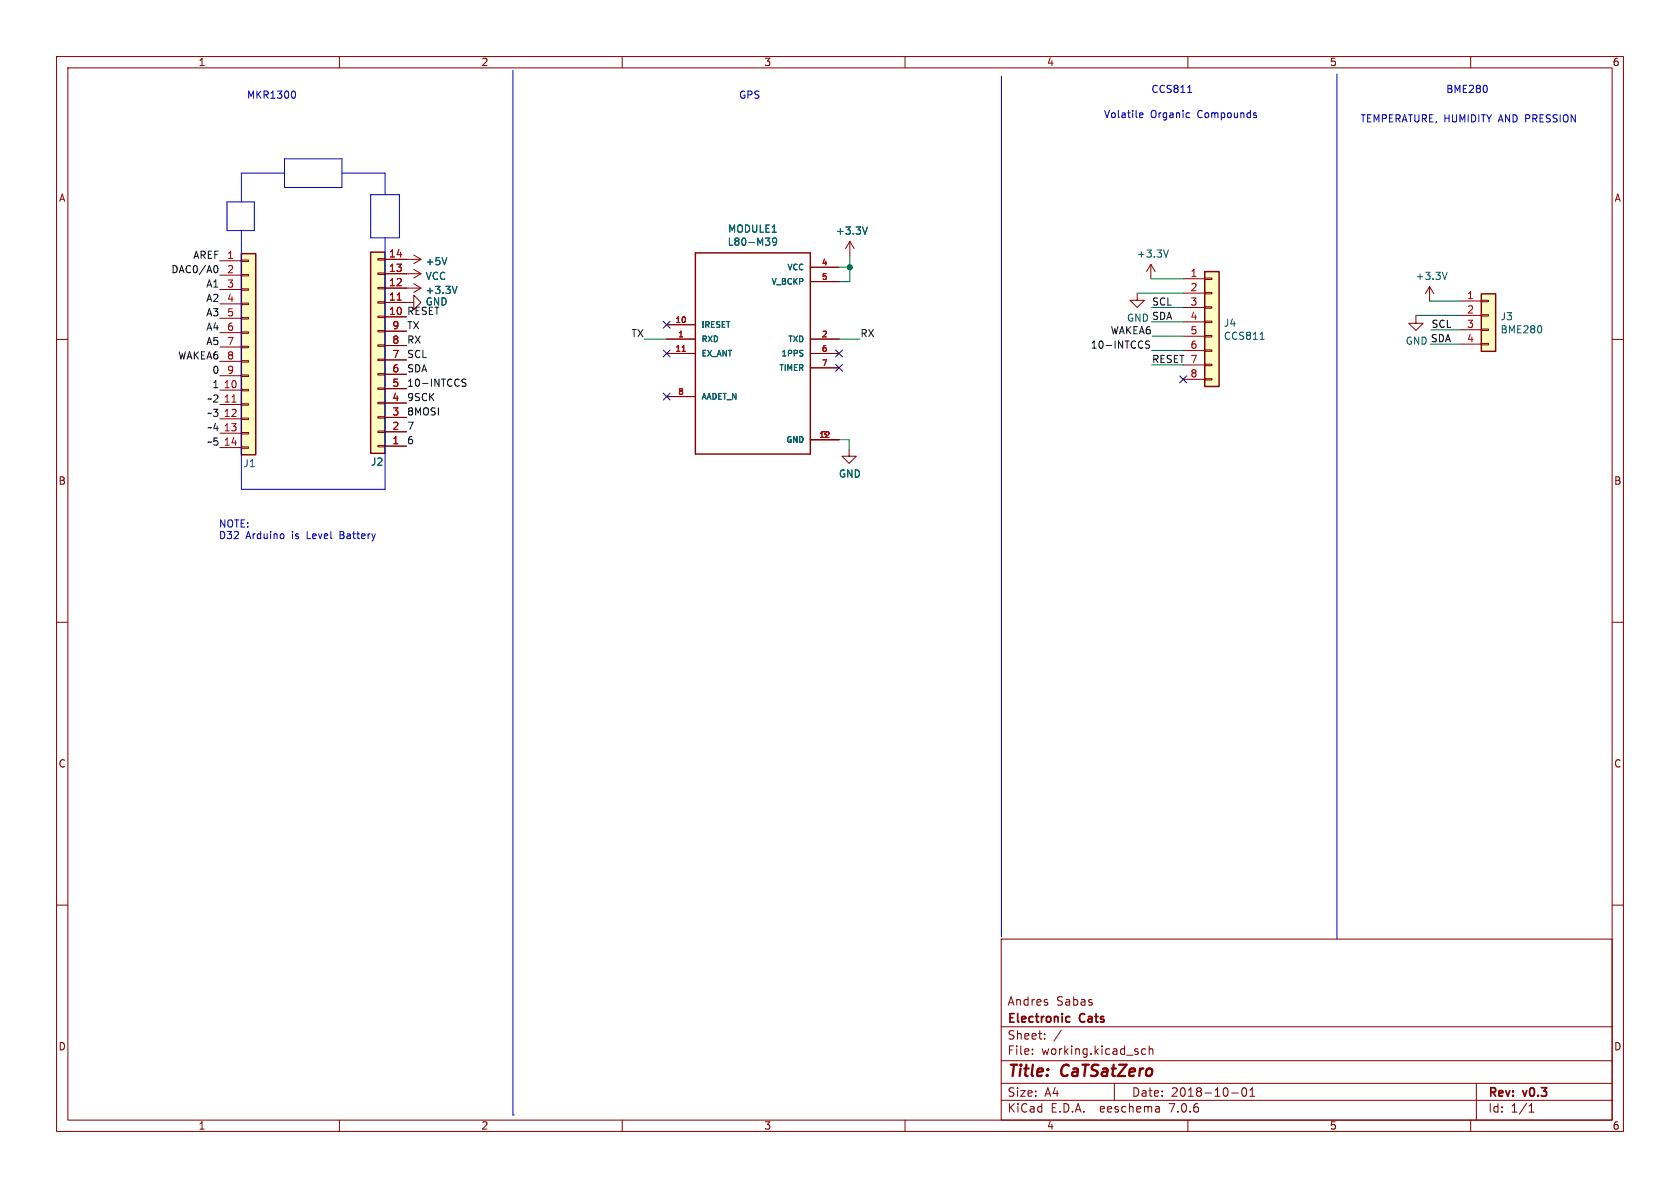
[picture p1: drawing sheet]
(kicad_sch (version 20230121) (generator eeschema)

 (paper "A4")

 (title_block
  (title "CaTSatZero")
  (date "2018-10-01")
  (rev "v0.3")
  (company "Electronic Cats")
  (comment 1 "Andres Sabas"))

 (lib_symbols
  (symbol "CaTSatShield-rescue:+3.3V-power" (power) (pin_names (offset 0)) (in_bom yes) (on_board yes)
   (property "Reference" "#PWR" (at 0 -3.81 0) (effects (font (size 1.27 1.27)) hide))
   (property "Value" "+3.3V-power" (at 0 3.556 0) (effects (font (size 1.27 1.27))))
   (property "Footprint" "" (at 0 0 0) (effects (font (size 1.27 1.27)) hide))
   (property "Datasheet" "" (at 0 0 0) (effects (font (size 1.27 1.27)) hide))
   (symbol "+3.3V-power_0_1"
    (polyline (pts (xy -0.762 1.27) (xy 0 2.54)) (stroke (width 0) (type solid)) (fill (type none)))
    (polyline (pts (xy 0 0) (xy 0 2.54)) (stroke (width 0) (type solid)) (fill (type none)))
    (polyline (pts (xy 0 2.54) (xy 0.762 1.27)) (stroke (width 0) (type solid)) (fill (type none))))
   (symbol "+3.3V-power_1_1"
    (pin power_in line (at 0 0 90) (length 0) hide (name "+3V3" (effects (font (size 1.27 1.27)))) (number "1" (effects (font (size 1.27 1.27)))))))
  (symbol "CaTSatShield-rescue:L80-M39-electroniccats" (pin_names (offset 1.016)) (in_bom yes) (on_board yes)
   (property "Reference" "MODULE" (at -10.16 20.32 0) (effects (font (size 1.27 1.27)) (justify left)))
   (property "Value" "electroniccats:L80-M39" (at -10.16 -22.86 0) (effects (font (size 1.27 1.27)) (justify left)))
   (property "Footprint" "QUECTEL_L80-M39" (at 0 0 0) (effects (font (size 1.27 1.27)) (justify left) hide))
   (property "Datasheet" "9.01 USD" (at 0 0 0) (effects (font (size 1.27 1.27)) (justify left) hide))
   (property "MP" "L80-M39" (at 0 0 0) (effects (font (size 1.27 1.27)) (justify left) hide))
   (property "Availability" "Warning" (at 0 0 0) (effects (font (size 1.27 1.27)) (justify left) hide))
   (property "Description" "GPS Receiver 1575.42MHz 3.3V 12-Pin" (at 0 0 0) (effects (font (size 1.27 1.27)) (justify left) hide))
   (property "Package" "None" (at 0 0 0) (effects (font (size 1.27 1.27)) (justify left) hide))
   (property "MF" "Quectel" (at 0 0 0) (effects (font (size 1.27 1.27)) (justify left) hide))
   (property "ki_locked" "" (at 0 0 0) (effects (font (size 1.27 1.27))))
   (symbol "L80-M39-electroniccats_0_0"
    (polyline (pts (xy -10.16 -17.78) (xy -10.16 17.78)) (stroke (width 0.254) (type solid)) (fill (type none)))
    (polyline (pts (xy -10.16 17.78) (xy 10.16 17.78)) (stroke (width 0.254) (type solid)) (fill (type none)))
    (polyline (pts (xy 10.16 -17.78) (xy -10.16 -17.78)) (stroke (width 0.254) (type solid)) (fill (type none)))
    (polyline (pts (xy 10.16 17.78) (xy 10.16 -17.78)) (stroke (width 0.254) (type solid)) (fill (type none)))
    (pin input line (at -15.24 2.54 0) (length 5.08) (name "RXD" (effects (font (size 1.016 1.016)))) (number "1" (effects (font (size 1.016 1.016)))))
    (pin input line (at -15.24 5.08 0) (length 5.08) (name "!RESET" (effects (font (size 1.016 1.016)))) (number "10" (effects (font (size 1.016 1.016)))))
    (pin input line (at -15.24 0 0) (length 5.08) (name "EX_ANT" (effects (font (size 1.016 1.016)))) (number "11" (effects (font (size 1.016 1.016)))))
    (pin passive line (at 15.24 -15.24 180) (length 5.08) (name "GND" (effects (font (size 1.016 1.016)))) (number "12" (effects (font (size 1.016 1.016)))))
    (pin output line (at 15.24 2.54 180) (length 5.08) (name "TXD" (effects (font (size 1.016 1.016)))) (number "2" (effects (font (size 1.016 1.016)))))
    (pin passive line (at 15.24 -15.24 180) (length 5.08) (name "GND" (effects (font (size 1.016 1.016)))) (number "3" (effects (font (size 1.016 1.016)))))
    (pin input line (at 15.24 15.24 180) (length 5.08) (name "VCC" (effects (font (size 1.016 1.016)))) (number "4" (effects (font (size 1.016 1.016)))))
    (pin input line (at 15.24 12.7 180) (length 5.08) (name "V_BCKP" (effects (font (size 1.016 1.016)))) (number "5" (effects (font (size 1.016 1.016)))))
    (pin output line (at 15.24 0 180) (length 5.08) (name "1PPS" (effects (font (size 1.016 1.016)))) (number "6" (effects (font (size 1.016 1.016)))))
    (pin output line (at 15.24 -2.54 180) (length 5.08) (name "TIMER" (effects (font (size 1.016 1.016)))) (number "7" (effects (font (size 1.016 1.016)))))
    (pin bidirectional line (at -15.24 -7.62 0) (length 5.08) (name "AADET_N" (effects (font (size 1.016 1.016)))) (number "8" (effects (font (size 1.016 1.016)))))))
  (symbol "Connector_Generic:Conn_01x04" (pin_names (offset 1.016) hide) (in_bom yes) (on_board yes)
   (property "Reference" "J" (at 0 5.08 0) (effects (font (size 1.27 1.27))))
   (property "Value" "Conn_01x04" (at 0 -7.62 0) (effects (font (size 1.27 1.27))))
   (property "Footprint" "" (at 0 0 0) (effects (font (size 1.27 1.27)) hide))
   (property "Datasheet" "~" (at 0 0 0) (effects (font (size 1.27 1.27)) hide))
   (symbol "Conn_01x04_1_1"
    (rectangle (start -1.27 -4.953) (end 0 -5.207) (stroke (width 0.1524) (type default)) (fill (type none)))
    (rectangle (start -1.27 -2.413) (end 0 -2.667) (stroke (width 0.1524) (type default)) (fill (type none)))
    (rectangle (start -1.27 0.127) (end 0 -0.127) (stroke (width 0.1524) (type default)) (fill (type none)))
    (rectangle (start -1.27 2.667) (end 0 2.413) (stroke (width 0.1524) (type default)) (fill (type none)))
    (rectangle (start -1.27 3.81) (end 1.27 -6.35) (stroke (width 0.254) (type default)) (fill (type background)))
    (pin passive line (at -5.08 2.54 0) (length 3.81) (name "Pin_1" (effects (font (size 1.27 1.27)))) (number "1" (effects (font (size 1.27 1.27)))))
    (pin passive line (at -5.08 0 0) (length 3.81) (name "Pin_2" (effects (font (size 1.27 1.27)))) (number "2" (effects (font (size 1.27 1.27)))))
    (pin passive line (at -5.08 -2.54 0) (length 3.81) (name "Pin_3" (effects (font (size 1.27 1.27)))) (number "3" (effects (font (size 1.27 1.27)))))
    (pin passive line (at -5.08 -5.08 0) (length 3.81) (name "Pin_4" (effects (font (size 1.27 1.27)))) (number "4" (effects (font (size 1.27 1.27)))))))
  (symbol "Connector_Generic:Conn_01x08" (pin_names (offset 1.016) hide) (in_bom yes) (on_board yes)
   (property "Reference" "J" (at 0 10.16 0) (effects (font (size 1.27 1.27))))
   (property "Value" "Conn_01x08" (at 0 -12.7 0) (effects (font (size 1.27 1.27))))
   (property "Footprint" "" (at 0 0 0) (effects (font (size 1.27 1.27)) hide))
   (property "Datasheet" "~" (at 0 0 0) (effects (font (size 1.27 1.27)) hide))
   (symbol "Conn_01x08_1_1"
    (rectangle (start -1.27 -10.033) (end 0 -10.287) (stroke (width 0.1524) (type default)) (fill (type none)))
    (rectangle (start -1.27 -7.493) (end 0 -7.747) (stroke (width 0.1524) (type default)) (fill (type none)))
    (rectangle (start -1.27 -4.953) (end 0 -5.207) (stroke (width 0.1524) (type default)) (fill (type none)))
    (rectangle (start -1.27 -2.413) (end 0 -2.667) (stroke (width 0.1524) (type default)) (fill (type none)))
    (rectangle (start -1.27 0.127) (end 0 -0.127) (stroke (width 0.1524) (type default)) (fill (type none)))
    (rectangle (start -1.27 2.667) (end 0 2.413) (stroke (width 0.1524) (type default)) (fill (type none)))
    (rectangle (start -1.27 5.207) (end 0 4.953) (stroke (width 0.1524) (type default)) (fill (type none)))
    (rectangle (start -1.27 7.747) (end 0 7.493) (stroke (width 0.1524) (type default)) (fill (type none)))
    (rectangle (start -1.27 8.89) (end 1.27 -11.43) (stroke (width 0.254) (type default)) (fill (type background)))
    (pin passive line (at -5.08 7.62 0) (length 3.81) (name "Pin_1" (effects (font (size 1.27 1.27)))) (number "1" (effects (font (size 1.27 1.27)))))
    (pin passive line (at -5.08 5.08 0) (length 3.81) (name "Pin_2" (effects (font (size 1.27 1.27)))) (number "2" (effects (font (size 1.27 1.27)))))
    (pin passive line (at -5.08 2.54 0) (length 3.81) (name "Pin_3" (effects (font (size 1.27 1.27)))) (number "3" (effects (font (size 1.27 1.27)))))
    (pin passive line (at -5.08 0 0) (length 3.81) (name "Pin_4" (effects (font (size 1.27 1.27)))) (number "4" (effects (font (size 1.27 1.27)))))
    (pin passive line (at -5.08 -2.54 0) (length 3.81) (name "Pin_5" (effects (font (size 1.27 1.27)))) (number "5" (effects (font (size 1.27 1.27)))))
    (pin passive line (at -5.08 -5.08 0) (length 3.81) (name "Pin_6" (effects (font (size 1.27 1.27)))) (number "6" (effects (font (size 1.27 1.27)))))
    (pin passive line (at -5.08 -7.62 0) (length 3.81) (name "Pin_7" (effects (font (size 1.27 1.27)))) (number "7" (effects (font (size 1.27 1.27)))))
    (pin passive line (at -5.08 -10.16 0) (length 3.81) (name "Pin_8" (effects (font (size 1.27 1.27)))) (number "8" (effects (font (size 1.27 1.27)))))))
  (symbol "Connector_Generic:Conn_01x14" (pin_names (offset 1.016) hide) (in_bom yes) (on_board yes)
   (property "Reference" "J" (at 0 17.78 0) (effects (font (size 1.27 1.27))))
   (property "Value" "Conn_01x14" (at 0 -20.32 0) (effects (font (size 1.27 1.27))))
   (property "Footprint" "" (at 0 0 0) (effects (font (size 1.27 1.27)) hide))
   (property "Datasheet" "~" (at 0 0 0) (effects (font (size 1.27 1.27)) hide))
   (symbol "Conn_01x14_1_1"
    (rectangle (start -1.27 -17.653) (end 0 -17.907) (stroke (width 0.1524) (type default)) (fill (type none)))
    (rectangle (start -1.27 -15.113) (end 0 -15.367) (stroke (width 0.1524) (type default)) (fill (type none)))
    (rectangle (start -1.27 -12.573) (end 0 -12.827) (stroke (width 0.1524) (type default)) (fill (type none)))
    (rectangle (start -1.27 -10.033) (end 0 -10.287) (stroke (width 0.1524) (type default)) (fill (type none)))
    (rectangle (start -1.27 -7.493) (end 0 -7.747) (stroke (width 0.1524) (type default)) (fill (type none)))
    (rectangle (start -1.27 -4.953) (end 0 -5.207) (stroke (width 0.1524) (type default)) (fill (type none)))
    (rectangle (start -1.27 -2.413) (end 0 -2.667) (stroke (width 0.1524) (type default)) (fill (type none)))
    (rectangle (start -1.27 0.127) (end 0 -0.127) (stroke (width 0.1524) (type default)) (fill (type none)))
    (rectangle (start -1.27 2.667) (end 0 2.413) (stroke (width 0.1524) (type default)) (fill (type none)))
    (rectangle (start -1.27 5.207) (end 0 4.953) (stroke (width 0.1524) (type default)) (fill (type none)))
    (rectangle (start -1.27 7.747) (end 0 7.493) (stroke (width 0.1524) (type default)) (fill (type none)))
    (rectangle (start -1.27 10.287) (end 0 10.033) (stroke (width 0.1524) (type default)) (fill (type none)))
    (rectangle (start -1.27 12.827) (end 0 12.573) (stroke (width 0.1524) (type default)) (fill (type none)))
    (rectangle (start -1.27 15.367) (end 0 15.113) (stroke (width 0.1524) (type default)) (fill (type none)))
    (rectangle (start -1.27 16.51) (end 1.27 -19.05) (stroke (width 0.254) (type default)) (fill (type background)))
    (pin passive line (at -5.08 15.24 0) (length 3.81) (name "Pin_1" (effects (font (size 1.27 1.27)))) (number "1" (effects (font (size 1.27 1.27)))))
    (pin passive line (at -5.08 -7.62 0) (length 3.81) (name "Pin_10" (effects (font (size 1.27 1.27)))) (number "10" (effects (font (size 1.27 1.27)))))
    (pin passive line (at -5.08 -10.16 0) (length 3.81) (name "Pin_11" (effects (font (size 1.27 1.27)))) (number "11" (effects (font (size 1.27 1.27)))))
    (pin passive line (at -5.08 -12.7 0) (length 3.81) (name "Pin_12" (effects (font (size 1.27 1.27)))) (number "12" (effects (font (size 1.27 1.27)))))
    (pin passive line (at -5.08 -15.24 0) (length 3.81) (name "Pin_13" (effects (font (size 1.27 1.27)))) (number "13" (effects (font (size 1.27 1.27)))))
    (pin passive line (at -5.08 -17.78 0) (length 3.81) (name "Pin_14" (effects (font (size 1.27 1.27)))) (number "14" (effects (font (size 1.27 1.27)))))
    (pin passive line (at -5.08 12.7 0) (length 3.81) (name "Pin_2" (effects (font (size 1.27 1.27)))) (number "2" (effects (font (size 1.27 1.27)))))
    (pin passive line (at -5.08 10.16 0) (length 3.81) (name "Pin_3" (effects (font (size 1.27 1.27)))) (number "3" (effects (font (size 1.27 1.27)))))
    (pin passive line (at -5.08 7.62 0) (length 3.81) (name "Pin_4" (effects (font (size 1.27 1.27)))) (number "4" (effects (font (size 1.27 1.27)))))
    (pin passive line (at -5.08 5.08 0) (length 3.81) (name "Pin_5" (effects (font (size 1.27 1.27)))) (number "5" (effects (font (size 1.27 1.27)))))
    (pin passive line (at -5.08 2.54 0) (length 3.81) (name "Pin_6" (effects (font (size 1.27 1.27)))) (number "6" (effects (font (size 1.27 1.27)))))
    (pin passive line (at -5.08 0 0) (length 3.81) (name "Pin_7" (effects (font (size 1.27 1.27)))) (number "7" (effects (font (size 1.27 1.27)))))
    (pin passive line (at -5.08 -2.54 0) (length 3.81) (name "Pin_8" (effects (font (size 1.27 1.27)))) (number "8" (effects (font (size 1.27 1.27)))))
    (pin passive line (at -5.08 -5.08 0) (length 3.81) (name "Pin_9" (effects (font (size 1.27 1.27)))) (number "9" (effects (font (size 1.27 1.27)))))))
  (symbol "power:+5V" (power) (pin_names (offset 0)) (in_bom yes) (on_board yes)
   (property "Reference" "#PWR" (at 0 -3.81 0) (effects (font (size 1.27 1.27)) hide))
   (property "Value" "+5V" (at 0 3.556 0) (effects (font (size 1.27 1.27))))
   (property "Footprint" "" (at 0 0 0) (effects (font (size 1.27 1.27)) hide))
   (property "Datasheet" "" (at 0 0 0) (effects (font (size 1.27 1.27)) hide))
   (symbol "+5V_0_1"
    (polyline (pts (xy -0.762 1.27) (xy 0 2.54)) (stroke (width 0) (type default)) (fill (type none)))
    (polyline (pts (xy 0 0) (xy 0 2.54)) (stroke (width 0) (type default)) (fill (type none)))
    (polyline (pts (xy 0 2.54) (xy 0.762 1.27)) (stroke (width 0) (type default)) (fill (type none))))
   (symbol "+5V_1_1"
    (pin power_in line (at 0 0 90) (length 0) hide (name "+5V" (effects (font (size 1.27 1.27)))) (number "1" (effects (font (size 1.27 1.27)))))))
  (symbol "power:GND" (power) (pin_names (offset 0)) (in_bom yes) (on_board yes)
   (property "Reference" "#PWR" (at 0 -6.35 0) (effects (font (size 1.27 1.27)) hide))
   (property "Value" "GND" (at 0 -3.81 0) (effects (font (size 1.27 1.27))))
   (property "Footprint" "" (at 0 0 0) (effects (font (size 1.27 1.27)) hide))
   (property "Datasheet" "" (at 0 0 0) (effects (font (size 1.27 1.27)) hide))
   (symbol "GND_0_1"
    (polyline (pts (xy 0 0) (xy 0 -1.27) (xy 1.27 -1.27) (xy 0 -2.54) (xy -1.27 -1.27) (xy 0 -1.27)) (stroke (width 0) (type default)) (fill (type none))))
   (symbol "GND_1_1"
    (pin power_in line (at 0 0 270) (length 0) hide (name "GND" (effects (font (size 1.27 1.27)))) (number "1" (effects (font (size 1.27 1.27)))))))
  (symbol "power:VCC" (power) (pin_names (offset 0)) (in_bom yes) (on_board yes)
   (property "Reference" "#PWR" (at 0 -3.81 0) (effects (font (size 1.27 1.27)) hide))
   (property "Value" "VCC" (at 0 3.81 0) (effects (font (size 1.27 1.27))))
   (property "Footprint" "" (at 0 0 0) (effects (font (size 1.27 1.27)) hide))
   (property "Datasheet" "" (at 0 0 0) (effects (font (size 1.27 1.27)) hide))
   (symbol "VCC_0_1"
    (polyline (pts (xy -0.762 1.27) (xy 0 2.54)) (stroke (width 0) (type default)) (fill (type none)))
    (polyline (pts (xy 0 0) (xy 0 2.54)) (stroke (width 0) (type default)) (fill (type none)))
    (polyline (pts (xy 0 2.54) (xy 0.762 1.27)) (stroke (width 0) (type default)) (fill (type none))))
   (symbol "VCC_1_1"
    (pin power_in line (at 0 0 90) (length 0) hide (name "VCC" (effects (font (size 1.27 1.27)))) (number "1" (effects (font (size 1.27 1.27))))))))

 (junction (at 150.241 47.244) (diameter 0) (color 0 0 0 0))

 (no_connect (at 117.856 57.404))
 (no_connect (at 117.856 70.104))
 (no_connect (at 209.169 67.056))
 (no_connect (at 148.336 62.484))
 (no_connect (at 148.336 65.024))
 (no_connect (at 117.856 62.484))

 (polyline (pts (xy 42.672 86.487) (xy 68.072 86.487)) (stroke (width 0) (type default)))
 (polyline (pts (xy 40.132 40.767) (xy 40.132 35.687)) (stroke (width 0) (type default)))
 (polyline (pts (xy 65.532 42.037) (xy 70.612 42.037)) (stroke (width 0) (type default)))

 (wire (pts (xy 148.336 49.784) (xy 150.241 49.784)) (stroke (width 0) (type default)))
 (polyline (pts (xy 42.672 30.607) (xy 50.292 30.607)) (stroke (width 0) (type default)))
 (polyline (pts (xy 40.132 35.687) (xy 44.958 35.687)) (stroke (width 0) (type default)))

 (wire (pts (xy 148.336 77.724) (xy 150.114 77.724)) (stroke (width 0) (type default)))
 (wire (pts (xy 250.317 55.753) (xy 250.317 55.88)) (stroke (width 0) (type default)))
 (polyline (pts (xy 236.347 13.081) (xy 236.347 165.989)) (stroke (width 0) (type default)))

 (wire (pts (xy 117.856 59.944) (xy 113.919 59.944)) (stroke (width 0) (type default)))
 (polyline (pts (xy 40.132 40.767) (xy 44.958 40.767)) (stroke (width 0) (type default)))

 (wire (pts (xy 209.169 54.356) (xy 203.581 54.356)) (stroke (width 0) (type default)))
 (polyline (pts (xy 50.292 28.067) (xy 60.452 28.067)) (stroke (width 0) (type default)))
 (polyline (pts (xy 68.072 86.487) (xy 68.072 42.037)) (stroke (width 0) (type default)))
 (polyline (pts (xy 44.958 35.687) (xy 44.958 40.767)) (stroke (width 0) (type default)))

 (wire (pts (xy 150.241 47.244) (xy 150.241 45.212)) (stroke (width 0) (type default)))
 (polyline (pts (xy 65.532 42.037) (xy 65.532 34.417)) (stroke (width 0) (type default)))

 (wire (pts (xy 258.064 58.293) (xy 252.984 58.293)) (stroke (width 0) (type default)))
 (wire (pts (xy 148.336 59.944) (xy 152.019 59.944)) (stroke (width 0) (type default)))
 (wire (pts (xy 209.169 49.276) (xy 203.454 49.276)) (stroke (width 0) (type default)))
 (polyline (pts (xy 90.678 12.446) (xy 90.678 197.104)) (stroke (width 0) (type default)))

 (wire (pts (xy 209.169 64.516) (xy 203.581 64.516)) (stroke (width 0) (type default)))
 (polyline (pts (xy 60.452 28.067) (xy 60.452 33.147)) (stroke (width 0) (type default)))
 (polyline (pts (xy 65.532 34.417) (xy 70.612 34.417)) (stroke (width 0) (type default)))
 (polyline (pts (xy 177.038 13.462) (xy 177.038 165.608)) (stroke (width 0) (type default)))
 (polyline (pts (xy 42.672 86.487) (xy 42.672 40.767)) (stroke (width 0) (type default)))

 (wire (pts (xy 258.064 60.833) (xy 252.857 60.833)) (stroke (width 0) (type default)))
 (polyline (pts (xy 50.292 28.067) (xy 50.292 33.147)) (stroke (width 0) (type default)))
 (polyline (pts (xy 70.612 34.417) (xy 70.612 42.037)) (stroke (width 0) (type default)))

 (wire (pts (xy 150.241 49.784) (xy 150.241 47.244)) (stroke (width 0) (type default)))
 (wire (pts (xy 201.041 51.816) (xy 209.169 51.816)) (stroke (width 0) (type default)))
 (wire (pts (xy 150.114 77.724) (xy 150.114 79.375)) (stroke (width 0) (type default)))
 (wire (pts (xy 148.336 47.244) (xy 150.241 47.244)) (stroke (width 0) (type default)))
 (polyline (pts (xy 42.672 35.687) (xy 42.672 30.607)) (stroke (width 0) (type default)))

 (wire (pts (xy 258.064 53.213) (xy 252.73 53.213)) (stroke (width 0) (type default)))
 (polyline (pts (xy 90.678 197.104) (xy 90.932 197.104)) (stroke (width 0) (type default)))

 (wire (pts (xy 209.169 59.436) (xy 203.708 59.436)) (stroke (width 0) (type default)))
 (polyline (pts (xy 60.452 30.607) (xy 68.072 30.607)) (stroke (width 0) (type default)))

 (wire (pts (xy 250.317 55.753) (xy 258.064 55.753)) (stroke (width 0) (type default)))
 (wire (pts (xy 209.169 61.976) (xy 203.581 61.976)) (stroke (width 0) (type default)))
 (polyline (pts (xy 60.452 33.147) (xy 50.292 33.147)) (stroke (width 0) (type default)))
 (polyline (pts (xy 68.072 34.417) (xy 68.072 30.607)) (stroke (width 0) (type default)))

 (wire (pts (xy 209.169 56.896) (xy 203.581 56.896)) (stroke (width 0) (type default)))

 (text "TEMPERATURE, HUMIDITY AND PRESSION" (at 240.411 21.971 0) (effects (font (size 1.27 1.27)) (justify left bottom)))
 (text "BME280" (at 263.271 16.764 0) (effects (font (size 1.27 1.27)) (justify right bottom)))
 (text "GPS" (at 130.556 17.78 0) (effects (font (size 1.27 1.27)) (justify left bottom)))
 (text "Volatile Organic Compounds" (at 195.072 21.209 0) (effects (font (size 1.27 1.27)) (justify left bottom)))
 (text "CCS811" (at 203.454 16.764 0) (effects (font (size 1.27 1.27)) (justify left bottom)))
 (text "MKR1300" (at 43.561 17.78 0) (effects (font (size 1.27 1.27)) (justify left bottom)))
 (text "NOTE: \nD32 Arduino is Level Battery" (at 38.608 95.631 0) (effects (font (size 1.27 1.27)) (justify left bottom)))

 (label "1" (at 38.862 68.961 180) (effects (font (size 1.27 1.27)) (justify right bottom)))
 (label "WAKEA6" (at 38.862 63.881 180) (effects (font (size 1.27 1.27)) (justify right bottom)))
 (label "SCL" (at 252.984 58.293 0) (effects (font (size 1.27 1.27)) (justify left bottom)))
 (label "AREF" (at 38.862 46.101 180) (effects (font (size 1.27 1.27)) (justify right bottom)))
 (label "WAKEA6" (at 203.708 59.436 180) (effects (font (size 1.27 1.27)) (justify right bottom)))
 (label "SDA" (at 203.581 56.896 0) (effects (font (size 1.27 1.27)) (justify left bottom)))
 (label "RESET" (at 203.581 64.516 0) (effects (font (size 1.27 1.27)) (justify left bottom)))
 (label "A4" (at 38.862 58.801 180) (effects (font (size 1.27 1.27)) (justify right bottom)))
 (label "SCL" (at 203.581 54.356 0) (effects (font (size 1.27 1.27)) (justify left bottom)))
 (label "10-INTCCS" (at 203.581 61.976 180) (effects (font (size 1.27 1.27)) (justify right bottom)))
 (label "~5" (at 38.862 79.121 180) (effects (font (size 1.27 1.27)) (justify right bottom)))
 (label "RX" (at 71.882 61.087 0) (effects (font (size 1.27 1.27)) (justify left bottom)))
 (label "A3" (at 38.862 56.261 180) (effects (font (size 1.27 1.27)) (justify right bottom)))
 (label "A2" (at 38.862 53.721 180) (effects (font (size 1.27 1.27)) (justify right bottom)))
 (label "RESET" (at 71.882 56.007 0) (effects (font (size 1.27 1.27)) (justify left bottom)))
 (label "DAC0/A0" (at 38.862 48.641 180) (effects (font (size 1.27 1.27)) (justify right bottom)))
 (label "RX" (at 152.019 59.944 0) (effects (font (size 1.27 1.27)) (justify left bottom)))
 (label "0" (at 38.862 66.421 180) (effects (font (size 1.27 1.27)) (justify right bottom)))
 (label "~2" (at 38.862 71.501 180) (effects (font (size 1.27 1.27)) (justify right bottom)))
 (label "9SCK" (at 71.882 71.247 0) (effects (font (size 1.27 1.27)) (justify left bottom)))
 (label "SDA" (at 71.882 66.167 0) (effects (font (size 1.27 1.27)) (justify left bottom)))
 (label "~3" (at 38.862 74.041 180) (effects (font (size 1.27 1.27)) (justify right bottom)))
 (label "A1" (at 38.862 51.181 180) (effects (font (size 1.27 1.27)) (justify right bottom)))
 (label "A5" (at 38.862 61.341 180) (effects (font (size 1.27 1.27)) (justify right bottom)))
 (label "SDA" (at 252.857 60.833 0) (effects (font (size 1.27 1.27)) (justify left bottom)))
 (label "8MOSI" (at 71.882 73.787 0) (effects (font (size 1.27 1.27)) (justify left bottom)))
 (label "TX" (at 113.919 59.944 180) (effects (font (size 1.27 1.27)) (justify right bottom)))
 (label "TX" (at 71.882 58.547 0) (effects (font (size 1.27 1.27)) (justify left bottom)))
 (label "6" (at 71.882 78.867 0) (effects (font (size 1.27 1.27)) (justify left bottom)))
 (label "SCL" (at 71.882 63.627 0) (effects (font (size 1.27 1.27)) (justify left bottom)))
 (label "10-INTCCS" (at 71.882 68.707 0) (effects (font (size 1.27 1.27)) (justify left bottom)))
 (label "7" (at 71.882 76.327 0) (effects (font (size 1.27 1.27)) (justify left bottom)))
 (label "~4" (at 38.862 76.581 180) (effects (font (size 1.27 1.27)) (justify right bottom)))

 (symbol (lib_id "power:+5V") (at 71.882 45.847 270) (unit 1) (in_bom yes) (on_board yes) (dnp no)
  (property "Reference" "#PWR?" (at 68.072 45.847 0) (effects (font (size 1.27 1.27)) hide))
  (property "Value" "+5V" (at 75.1332 46.228 90) (effects (font (size 1.27 1.27)) (justify left)))
  (property "Footprint" "" (at 71.882 45.847 0) (effects (font (size 1.27 1.27)) hide))
  (property "Datasheet" "" (at 71.882 45.847 0) (effects (font (size 1.27 1.27)) hide)) (pin "1")
  (instances (project "CaTSatShield" (path "" (reference "#PWR02") (unit 1)))))

 (symbol (lib_id "CaTSatShield-rescue:+3.3V-power") (at 71.882 50.927 270) (unit 1) (in_bom yes) (on_board yes) (dnp no)
  (property "Reference" "#PWR?" (at 68.072 50.927 0) (effects (font (size 1.27 1.27)) hide))
  (property "Value" "+3.3V" (at 75.1332 51.308 90) (effects (font (size 1.27 1.27)) (justify left)))
  (property "Footprint" "" (at 71.882 50.927 0) (effects (font (size 1.27 1.27)) hide))
  (property "Datasheet" "" (at 71.882 50.927 0) (effects (font (size 1.27 1.27)) hide)) (pin "1")
  (instances (project "CaTSatShield" (path "" (reference "#PWR04") (unit 1)))))

 (symbol (lib_id "Connector_Generic:Conn_01x14") (at 43.942 61.341 0) (unit 1) (in_bom yes) (on_board yes) (dnp no)
  (property "Reference" "J?" (at 42.926 81.915 0) (effects (font (size 1.27 1.27)) (justify left)))
  (property "Value" " " (at 42.418 84.201 0) (effects (font (size 1.27 1.27)) (justify left)))
  (property "Footprint" "Pines:61301411121" (at 43.942 61.341 0) (effects (font (size 1.27 1.27)) hide))
  (property "Datasheet" "~" (at 43.942 61.341 0) (effects (font (size 1.27 1.27)) hide)) (pin "1") (pin "10") (pin "11") (pin "12") (pin "13") (pin "14") (pin "2") (pin "3") (pin "4") (pin "5") (pin "6") (pin "7") (pin "8") (pin "9")
  (instances (project "CaTSatShield" (path "" (reference "J1") (unit 1)))))

 (symbol (lib_id "Connector_Generic:Conn_01x14") (at 66.802 63.627 180) (unit 1) (in_bom yes) (on_board yes) (dnp no)
  (property "Reference" "J?" (at 66.675 81.661 0) (effects (font (size 1.27 1.27))))
  (property "Value" " " (at 66.548 83.693 0) (effects (font (size 1.27 1.27))))
  (property "Footprint" "Pines:61301411121" (at 66.802 63.627 0) (effects (font (size 1.27 1.27)) hide))
  (property "Datasheet" "~" (at 66.802 63.627 0) (effects (font (size 1.27 1.27)) hide)) (pin "1") (pin "10") (pin "11") (pin "12") (pin "13") (pin "14") (pin "2") (pin "3") (pin "4") (pin "5") (pin "6") (pin "7") (pin "8") (pin "9")
  (instances (project "CaTSatShield" (path "" (reference "J2") (unit 1)))))

 (symbol (lib_id "power:GND") (at 71.882 53.467 90) (unit 1) (in_bom yes) (on_board yes) (dnp no)
  (property "Reference" "#PWR?" (at 78.232 53.467 0) (effects (font (size 1.27 1.27)) hide))
  (property "Value" "GND" (at 75.1332 53.34 90) (effects (font (size 1.27 1.27)) (justify right)))
  (property "Footprint" "" (at 71.882 53.467 0) (effects (font (size 1.27 1.27)) hide))
  (property "Datasheet" "" (at 71.882 53.467 0) (effects (font (size 1.27 1.27)) hide)) (pin "1")
  (instances (project "CaTSatShield" (path "" (reference "#PWR05") (unit 1)))))

 (symbol (lib_id "power:VCC") (at 71.882 48.387 270) (unit 1) (in_bom yes) (on_board yes) (dnp no)
  (property "Reference" "#PWR?" (at 68.072 48.387 0) (effects (font (size 1.27 1.27)) hide))
  (property "Value" "VCC" (at 75.1332 48.8188 90) (effects (font (size 1.27 1.27)) (justify left)))
  (property "Footprint" "" (at 71.882 48.387 0) (effects (font (size 1.27 1.27)) hide))
  (property "Datasheet" "" (at 71.882 48.387 0) (effects (font (size 1.27 1.27)) hide)) (pin "1")
  (instances (project "CaTSatShield" (path "" (reference "#PWR03") (unit 1)))))

 (symbol (lib_id "CaTSatShield-rescue:L80-M39-electroniccats") (at 133.096 62.484 0) (unit 1) (in_bom yes) (on_board yes) (dnp no)
  (property "Reference" "MODULE1" (at 133.096 40.4622 0) (effects (font (size 1.27 1.27))))
  (property "Value" "L80-M39" (at 133.096 42.7736 0) (effects (font (size 1.27 1.27))))
  (property "Footprint" "Rf:QUECTEL_L80-M39" (at 133.096 62.484 0) (effects (font (size 1.27 1.27)) (justify left) hide))
  (property "Datasheet" "9.01 USD" (at 133.096 62.484 0) (effects (font (size 1.27 1.27)) (justify left) hide))
  (property "MP" "L80-M39" (at 133.096 62.484 0) (effects (font (size 1.27 1.27)) (justify left) hide))
  (property "Availability" "Warning" (at 133.096 62.484 0) (effects (font (size 1.27 1.27)) (justify left) hide))
  (property "Description" "GPS Receiver 1575.42MHz 3.3V 12-Pin" (at 133.096 62.484 0) (effects (font (size 1.27 1.27)) (justify left) hide))
  (property "Package" "None" (at 133.096 62.484 0) (effects (font (size 1.27 1.27)) (justify left) hide))
  (property "MF" "Quectel" (at 133.096 62.484 0) (effects (font (size 1.27 1.27)) (justify left) hide)) (pin "1") (pin "10") (pin "11") (pin "12") (pin "2") (pin "3") (pin "4") (pin "5") (pin "6") (pin "7") (pin "8")
  (instances (project "CaTSatShield" (path "" (reference "MODULE1") (unit 1)))))

 (symbol (lib_id "power:GND") (at 150.114 79.375 0) (unit 1) (in_bom yes) (on_board yes) (dnp no)
  (property "Reference" "#PWR06" (at 150.114 85.725 0) (effects (font (size 1.27 1.27)) hide))
  (property "Value" "GND" (at 150.241 83.7692 0) (effects (font (size 1.27 1.27))))
  (property "Footprint" "" (at 150.114 79.375 0) (effects (font (size 1.27 1.27)) hide))
  (property "Datasheet" "" (at 150.114 79.375 0) (effects (font (size 1.27 1.27)) hide)) (pin "1")
  (instances (project "CaTSatShield" (path "" (reference "#PWR06") (unit 1)))))

 (symbol (lib_id "CaTSatShield-rescue:+3.3V-power") (at 150.241 45.212 0) (unit 1) (in_bom yes) (on_board yes) (dnp no)
  (property "Reference" "#PWR01" (at 150.241 49.022 0) (effects (font (size 1.27 1.27)) hide))
  (property "Value" "+3.3V" (at 150.622 40.8178 0) (effects (font (size 1.27 1.27))))
  (property "Footprint" "" (at 150.241 45.212 0) (effects (font (size 1.27 1.27)) hide))
  (property "Datasheet" "" (at 150.241 45.212 0) (effects (font (size 1.27 1.27)) hide)) (pin "1")
  (instances (project "CaTSatShield" (path "" (reference "#PWR01") (unit 1)))))

 (symbol (lib_id "Connector_Generic:Conn_01x08") (at 214.249 56.896 0) (unit 1) (in_bom yes) (on_board yes) (dnp no)
  (property "Reference" "J4" (at 216.2556 57.0992 0) (effects (font (size 1.27 1.27)) (justify left)))
  (property "Value" "CCS811" (at 216.2556 59.4106 0) (effects (font (size 1.27 1.27)) (justify left)))
  (property "Footprint" "Pin_Headers:Pin_Header_Straight_1x07_Pitch2.54mm" (at 214.249 56.896 0) (effects (font (size 1.27 1.27)) hide))
  (property "Datasheet" "~" (at 214.249 56.896 0) (effects (font (size 1.27 1.27)) hide)) (pin "1") (pin "2") (pin "3") (pin "4") (pin "5") (pin "6") (pin "7") (pin "8")
  (instances (project "CaTSatShield" (path "" (reference "J4") (unit 1)))))

 (symbol (lib_id "Connector_Generic:Conn_01x04") (at 263.144 55.753 0) (unit 1) (in_bom yes) (on_board yes) (dnp no)
  (property "Reference" "J3" (at 265.176 55.9562 0) (effects (font (size 1.27 1.27)) (justify left)))
  (property "Value" "BME280" (at 265.176 58.2676 0) (effects (font (size 1.27 1.27)) (justify left)))
  (property "Footprint" "Connector_PinSocket_2.54mm:PinSocket_1x04_P2.54mm_Vertical" (at 263.144 55.753 0) (effects (font (size 1.27 1.27)) hide))
  (property "Datasheet" "~" (at 263.144 55.753 0) (effects (font (size 1.27 1.27)) hide)) (pin "1") (pin "2") (pin "3") (pin "4")
  (instances (project "CaTSatShield" (path "" (reference "J3") (unit 1)))))

 (symbol (lib_id "power:GND") (at 201.041 51.816 0) (unit 1) (in_bom yes) (on_board yes) (dnp no)
  (property "Reference" "#PWR0101" (at 201.041 58.166 0) (effects (font (size 1.27 1.27)) hide))
  (property "Value" "GND" (at 201.168 56.2102 0) (effects (font (size 1.27 1.27))))
  (property "Footprint" "" (at 201.041 51.816 0) (effects (font (size 1.27 1.27)) hide))
  (property "Datasheet" "" (at 201.041 51.816 0) (effects (font (size 1.27 1.27)) hide)) (pin "1")
  (instances (project "CaTSatShield" (path "" (reference "#PWR0101") (unit 1)))))

 (symbol (lib_id "power:GND") (at 250.317 55.88 0) (unit 1) (in_bom yes) (on_board yes) (dnp no)
  (property "Reference" "#PWR0104" (at 250.317 62.23 0) (effects (font (size 1.27 1.27)) hide))
  (property "Value" "GND" (at 250.444 60.2742 0) (effects (font (size 1.27 1.27))))
  (property "Footprint" "" (at 250.317 55.88 0) (effects (font (size 1.27 1.27)) hide))
  (property "Datasheet" "" (at 250.317 55.88 0) (effects (font (size 1.27 1.27)) hide)) (pin "1")
  (instances (project "CaTSatShield" (path "" (reference "#PWR0104") (unit 1)))))

 (symbol (lib_id "CaTSatShield-rescue:+3.3V-power") (at 203.454 49.276 0) (unit 1) (in_bom yes) (on_board yes) (dnp no)
  (property "Reference" "#PWR0102" (at 203.454 53.086 0) (effects (font (size 1.27 1.27)) hide))
  (property "Value" "+3.3V" (at 203.835 44.8818 0) (effects (font (size 1.27 1.27))))
  (property "Footprint" "" (at 203.454 49.276 0) (effects (font (size 1.27 1.27)) hide))
  (property "Datasheet" "" (at 203.454 49.276 0) (effects (font (size 1.27 1.27)) hide)) (pin "1")
  (instances (project "CaTSatShield" (path "" (reference "#PWR0102") (unit 1)))))

 (symbol (lib_id "CaTSatShield-rescue:+3.3V-power") (at 252.73 53.213 0) (unit 1) (in_bom yes) (on_board yes) (dnp no)
  (property "Reference" "#PWR0103" (at 252.73 57.023 0) (effects (font (size 1.27 1.27)) hide))
  (property "Value" "+3.3V" (at 253.111 48.8188 0) (effects (font (size 1.27 1.27))))
  (property "Footprint" "" (at 252.73 53.213 0) (effects (font (size 1.27 1.27)) hide))
  (property "Datasheet" "" (at 252.73 53.213 0) (effects (font (size 1.27 1.27)) hide)) (pin "1")
  (instances (project "CaTSatShield" (path "" (reference "#PWR0103") (unit 1)))))

 (sheet_instances (path "" (page "1"))))
